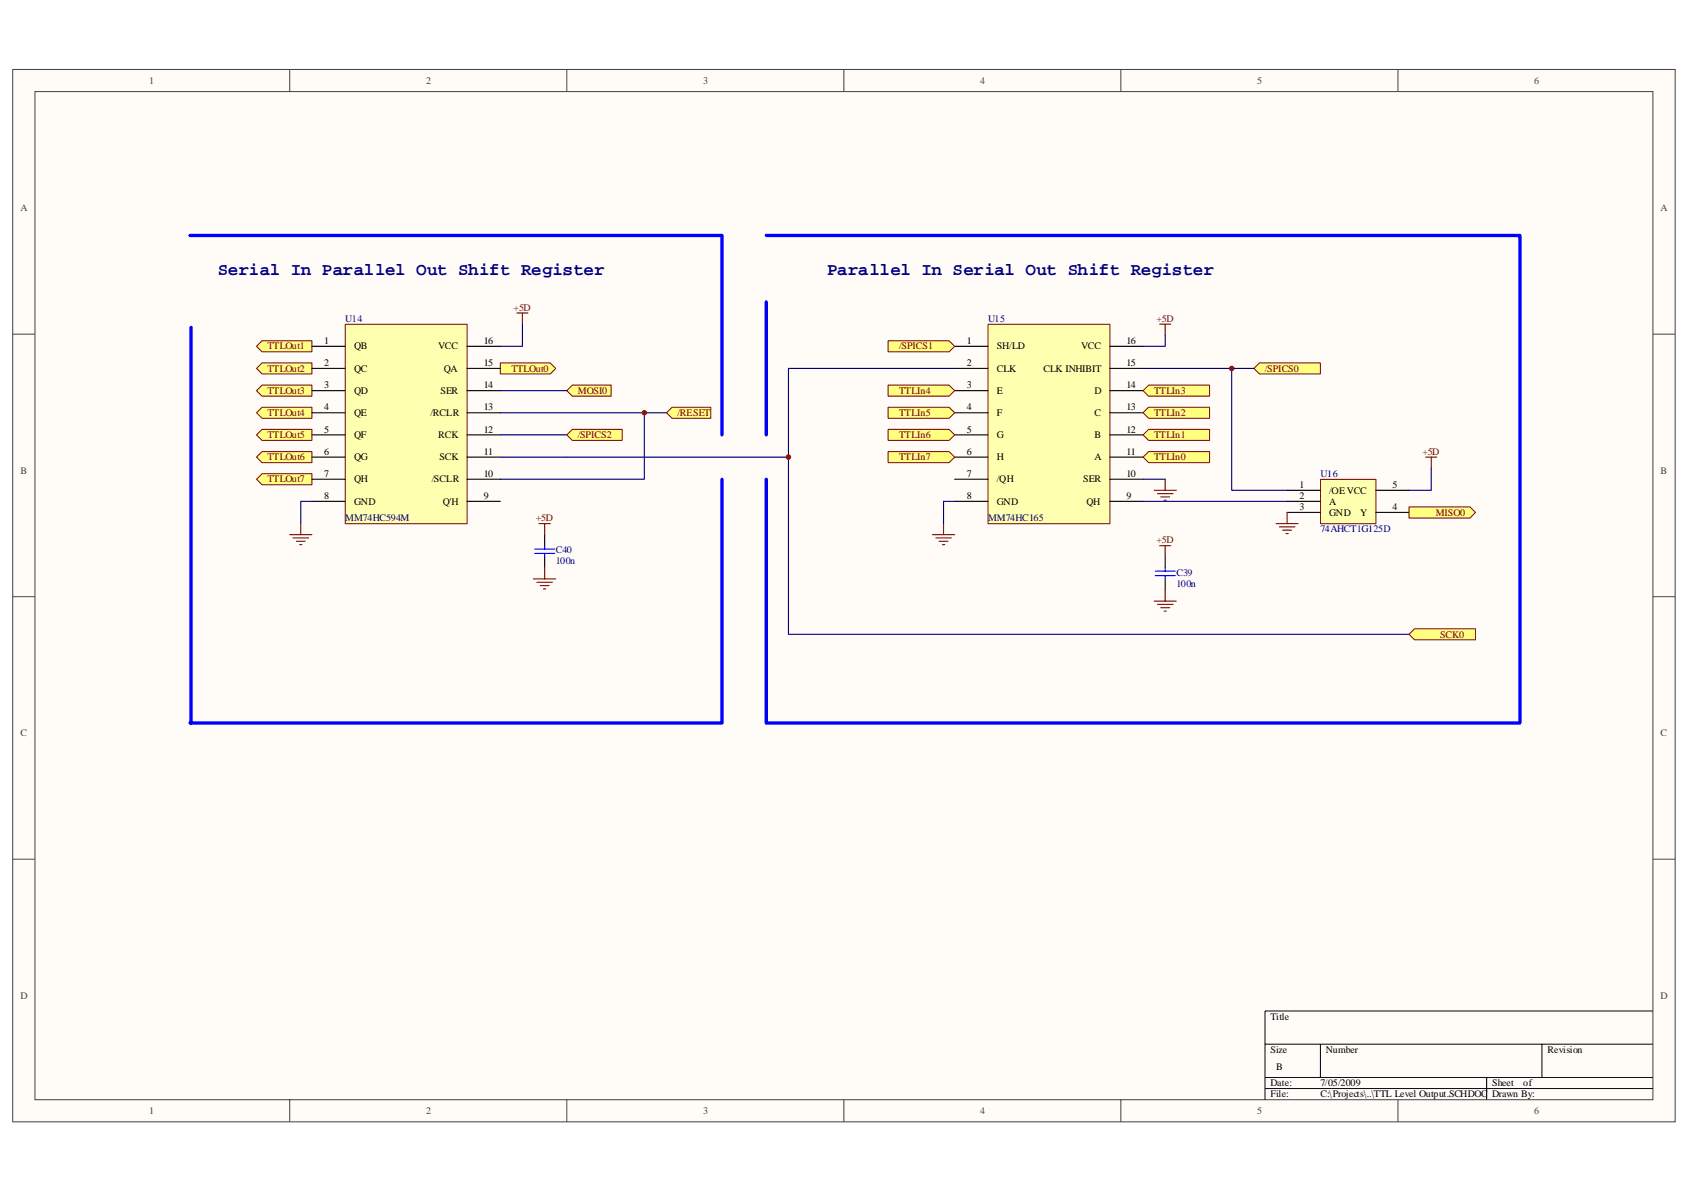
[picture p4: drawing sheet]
<svg xmlns="http://www.w3.org/2000/svg" width="297mm" height="210mm" viewBox="0 0 297 210" stroke-linecap="round" stroke-linejoin="round" font-family="sans-serif">
<path d="M2.3 12.3h292.7v185.2h-292.7z" fill="#fffcf8"/>
<path d="M2.2 12.2h292.8v185.3h-292.8z" fill="none" stroke="#404040" stroke-width=".18"/>
<path d="M6.2 16.2h284.8v177.5h-284.8z" fill="#fffcf8"/>
<g fill="none" stroke="#404040" stroke-width=".18">
<path d="M6.2 16.1h284.8v177.6h-284.8zM51 12.2v3.9M99.8 12.2v3.9M148.6 12.2v3.9M197.4 12.2v3.9M246.1 12.2v3.9M2.2 58.8h3.9M291 58.8h3.9M2.2 105.1h3.9M291 105.1h3.9M2.2 151.3h3.9M291 151.3h3.9"/>
<path d="M51 193.6v3.9M99.8 193.6v3.9M148.6 193.6v3.9M197.4 193.6v3.9M246.1 193.6v3.9"/>
</g>
<path d="M291 178h-68.3v15.6M222.7 183.9h68.3M222.7 189.7h68.3M222.7 191.7h68.3M232.5 183.9v5.8M261.8 189.7v3.9M271.5 183.9v5.8" fill="none" stroke="#000" stroke-width=".18"/>
<path d="M99.8 68.8l1-1h6.8v2h-6.8z" fill-rule="evenodd" fill="#ffff80" stroke="#800000" stroke-width=".18"/>
<path d="M88.1 68.8h11.7M88.1 72.7h29.3M113.5 72.7v11.7h-25.4M88.1 80.5h11.7" fill="none" stroke="#000080" stroke-width=".2"/>
<g fill="#ffff80" stroke="#800000" stroke-width=".18">
<path d="M118.3 71.7h6.9v2h-6.9l-.9-1z" fill-rule="evenodd"/>
<path d="M99.8 76.6l1-1h8.8v2h-8.8z" fill-rule="evenodd"/>
</g>
<path d="M92 57.1v3.9h-3.9M88.1 76.6h11.7M54.9 88.3h-1.9v3.9" fill="none" stroke="#000080" stroke-width=".2"/>
<path d="M91 55.1h2M92 55.1v2M51 94.1h3.9M51.6 94.7h2.7M52.2 95.3h1.5M52.8 95.9h.4M53 92.2v1.9" fill="none" stroke="#800000" stroke-width=".2"/>
<g fill="#ffff80" stroke="#800000" stroke-width=".18">
<path d="M88.1 63.9h8.8l1 1-1 .9h-8.8z" fill-rule="evenodd"/>
<path d="M45.2 61l.9-1h8.8v2h-8.8z" fill-rule="evenodd"/>
<path d="M45.2 64.9l.9-1h8.8v1.9h-8.8z" fill-rule="evenodd"/>
<path d="M45.2 68.8l.9-1h8.8v2h-8.8z" fill-rule="evenodd"/>
<path d="M45.2 72.7l.9-1h8.8v2h-8.8z" fill-rule="evenodd"/>
<path d="M45.2 76.6l.9-1h8.8v2h-8.8z" fill-rule="evenodd"/>
<path d="M45.2 80.5l.9-1h8.8v2h-8.8z" fill-rule="evenodd"/>
<path d="M45.2 84.4l.9-1h8.8v2h-8.8z" fill-rule="evenodd"/>
</g>
<path d="M60.8 57.1h21.5v35.1h-21.5z" fill="#ffffb0"/>
<path d="M60.8 57.1h21.5v35.1h-21.5z" fill="none" stroke="#800000" stroke-width=".18"/>
<g fill="none" stroke="#000" stroke-width=".2">
<path d="M54.9 61h5.9M54.9 64.9h5.9M54.9 68.8h5.9M54.9 72.7h5.9M54.9 76.6h5.9M82.2 61h5.9M82.2 64.9h5.9M82.2 68.8h5.9M82.2 72.7h5.9M82.2 76.6h5.9M54.9 80.5h5.9M54.9 84.4h5.9"/>
<path d="M54.9 88.3h5.9M82.2 80.5h5.9M82.2 84.4h5.9M82.2 88.3h5.9"/>
</g>
<path d="M174 57.1h21.4v35.1h-21.4z" fill="#ffffb0"/>
<path d="M174 57.1h21.4v35.1h-21.4z" fill="none" stroke="#800000" stroke-width=".18"/>
<g fill="none" stroke="#000" stroke-width=".2">
<path d="M168.1 61h5.8M168.1 64.9h5.8M168.1 68.8h5.8M168.1 72.7h5.8M168.1 76.6h5.8M195.4 61h5.9M195.4 64.9h5.9M195.4 68.8h5.9M195.4 72.7h5.9M195.4 76.6h5.9M95.9 94.1v2M95.9 98v2"/>
<path d="M168.1 80.5h5.8M168.1 84.4h5.8M168.1 88.3h5.8M195.4 80.5h5.9M195.4 84.4h5.9M195.4 88.3h5.9M205.2 98v2M205.2 101.9v2"/>
</g>
<path d="M94.1 97.5h3.6M94.1 96.7h3.6M95.9 96.1v.6M95.9 97.5v.5M205.2 100v.6M203.4 101.4h3.5M203.4 100.6h3.5M205.2 101.4v.5" fill="none" stroke="#00f" stroke-width=".2"/>
<g fill="none" stroke="#800000" stroke-width=".2">
<path d="M204.2 57.1h1.9M205.2 57.1v1.9M94.9 92.2h2M95.9 92.2v1.9M95.9 100v1.9M164.2 94.1h3.9M164.8 94.7h2.7M165.4 95.3h1.5M165.9 95.9h.4M166.1 92.2v1.9M204.2 96.1h1.9M205.2 96.1v1.9"/>
<path d="M93.9 101.9h4M94.5 102.5h2.8M95.1 103.1h1.6M95.7 103.7h.4M203.2 105.9h3.9M203.8 106.4h2.7M204.4 107h1.5M205 107.6h.4M205.2 103.9v2"/>
</g>
<path d="M205.2 59v2h-3.9M166.1 88.3v3.9" fill="none" stroke="#000080" stroke-width=".2"/>
<g fill="#ffff80" stroke="#800000" stroke-width=".18">
<path d="M201.3 80.5l.9-1h10.8v2h-10.8z" fill-rule="evenodd"/>
<path d="M201.3 76.6l.9-1h10.8v2h-10.8z" fill-rule="evenodd"/>
<path d="M201.3 72.7l.9-1h10.8v2h-10.8z" fill-rule="evenodd"/>
<path d="M201.3 68.8l.9-1h10.8v2h-10.8z" fill-rule="evenodd"/>
<path d="M156.4 67.8h10.7l1 1-1 1h-10.7z" fill-rule="evenodd"/>
<path d="M156.4 71.7h10.7l1 1-1 1h-10.7z" fill-rule="evenodd"/>
<path d="M156.4 75.6h10.7l1 1-1 1h-10.7z" fill-rule="evenodd"/>
<path d="M156.4 79.5h10.7l1 1-1 1h-10.7z" fill-rule="evenodd"/>
</g>
<path d="M166.1 88.3h2" fill="none" stroke="#000080" stroke-width=".2"/>
<path d="M232.5 84.4h9.8v7.8h-9.8z" fill="#ffffb0"/>
<path d="M232.5 84.4h9.8v7.8h-9.8z" fill="none" stroke="#800000" stroke-width=".18"/>
<path d="M226.6 86.3h5.9M226.6 88.3h5.9M226.6 90.2h5.9M242.2 86.3h5.9M242.2 90.2h5.9" fill="none" stroke="#000" stroke-width=".2"/>
<g fill="#ffff80" stroke="#800000" stroke-width=".18">
<path d="M248.1 111.7l1-1h10.7v2h-10.7z" fill-rule="evenodd"/>
<path d="M221.8 63.9h10.7v1.9h-10.7l-1-.9z" fill-rule="evenodd"/>
<path d="M156.4 60h10.7l1 1-1 1h-10.7z" fill-rule="evenodd"/>
</g>
<path d="M201.3 88.3h25.3" fill="none" stroke="#000080" stroke-width=".2"/>
<path d="M248.1 89.3h10.7l1 .9-1 1h-10.7z" fill-rule="evenodd" fill="#ffff80" stroke="#800000" stroke-width=".18"/>
<path d="M168.1 64.9h-29.3v15.6M201.3 64.9h19.5M216.9 64.9v21.4h9.7M99.8 80.5h39v31.2h109.3M201.3 84.4h3.9M252 82.4v3.9h-3.9" fill="none" stroke="#000080" stroke-width=".2"/>
<path d="M203.2 86.3h3.9M203.8 86.9h2.7M204.4 87.5h1.5M205 88.1h.4M205.2 84.4v1.9M224.7 92.2h3.9M225.3 92.8h2.7M225.8 93.4h1.6M226.4 94h.4M226.6 90.2v2M251 80.5h2M252 80.5v1.9" fill="none" stroke="#800000" stroke-width=".2"/>
<g fill="#800000" stroke="#800000" stroke-width=".18">
<circle cx="216.9" cy="64.9" r=".39"/>
<circle cx="113.5" cy="72.7" r=".39"/>
<circle cx="138.8" cy="80.5" r=".39"/>
</g>
<path d="M33.5 41.5h93.6v35.1M33.7 57.7v69.6M134.9 41.5h132.7v85.8h-132.7v-42.9M134.9 53.2v23.4M127.1 84.4v42.9h-93.6" fill="none" stroke="#00f" stroke-width=".59"/>
<g font-size="3.1" fill="#000080">
<text x="38.4" y="48.4">Serial In Parallel Out Shift Register</text>
<text x="145.7" y="48.4">Parallel In Serial Out Shift Register</text>
</g>
<g font-size="1.8" fill="#404040">
<text x="26.2" y="14.7">1</text>
<text x="75" y="14.7">2</text>
<text x="123.8" y="14.7">3</text>
<text x="172.6" y="14.7">4</text>
<text x="221.4" y="14.7">5</text>
<text x="270.1" y="14.7">6</text>
<text x="3.6" y="37.1">A</text>
<text x="292.4" y="37.1">A</text>
<text x="3.6" y="83.4">B</text>
<text x="292.4" y="83.4">B</text>
<text x="3.6" y="129.6">C</text>
<text x="292.4" y="129.6">C</text>
<text x="3.6" y="175.9">D</text>
<text x="292.4" y="175.9">D</text>
<text x="26.2" y="196.2">1</text>
<text x="75" y="196.2">2</text>
<text x="123.8" y="196.2">3</text>
<text x="172.6" y="196.2">4</text>
<text x="221.4" y="196.2">5</text>
<text x="270.1" y="196.2">6</text>
</g>
<g font-size="1.8" fill="#000080">
<text x="60.8" y="56.7">U14</text>
<text x="174" y="56.7">U15</text>
<text x="232.5" y="84">U16</text>
<text x="60.8" y="91.8">MM74HC594M</text>
<text x="174" y="91.8">MM74HC165</text>
<text x="232.5" y="93.7">74AHCT1G125D</text>
<text x="97.9" y="99.4">100n</text>
<text x="97.9" y="97.4">C40</text>
<text x="207.1" y="101.3">C39</text>
<text x="207.1" y="103.3">100n</text>
</g>
<g font-size="1.8" fill="#800000">
<text x="90.4" y="54.7">+5D</text>
<text x="203.6" y="56.7">+5D</text>
<text x="47.1" y="61.5">TTLOut1</text>
<text x="47.1" y="65.4">TTLOut2</text>
<text x="90" y="65.4">TTLOut0</text>
<text x="158.3" y="61.5">/SPICS1</text>
<text x="222.7" y="65.4">/SPICS0</text>
<text x="47.1" y="69.3">TTLOut3</text>
<text x="101.8" y="69.3">MOSI0</text>
<text x="158.3" y="69.3">TTLIn4</text>
<text x="203.2" y="69.3">TTLIn3</text>
<text x="47.1" y="73.2">TTLOut4</text>
<text x="47.1" y="77.2">TTLOut5</text>
<text x="101.8" y="77.2">/SPICS2</text>
<text x="119.3" y="73.2">/RESET</text>
<text x="158.3" y="73.2">TTLIn5</text>
<text x="158.3" y="77.2">TTLIn6</text>
<text x="203.2" y="77.2">TTLIn1</text>
<text x="203.2" y="73.2">TTLIn2</text>
<text x="47.1" y="81">TTLOut6</text>
<text x="158.3" y="81">TTLIn7</text>
<text x="203.2" y="81">TTLIn0</text>
<text x="250.4" y="80.1">+5D</text>
<text x="47.1" y="84.9">TTLOut7</text>
<text x="94.3" y="91.8">+5D</text>
<text x="203.6" y="95.7">+5D</text>
<text x="252.8" y="90.8">MISO0</text>
<text x="253.6" y="112.3">SCK0</text>
</g>
<g font-size="1.8">
<text x="57.1" y="60.6">1</text>
<text x="57.1" y="64.5">2</text>
<text x="62.3" y="61.5">QB</text>
<text x="62.3" y="65.4">QC</text>
<text x="77.2" y="61.5">VCC</text>
<text x="78.1" y="65.4">QA</text>
<text x="85.2" y="64.5">15</text>
<text x="85.2" y="60.6">16</text>
<text x="170.2" y="60.6">1</text>
<text x="170.2" y="64.5">2</text>
<text x="175.5" y="61.5">SH/LD</text>
<text x="175.5" y="65.4">CLK</text>
<text x="183.7" y="65.4">CLK INHIBIT</text>
<text x="190.3" y="61.5">VCC</text>
<text x="198.3" y="60.6">16</text>
<text x="198.3" y="64.5">15</text>
<text x="57.1" y="68.4">3</text>
<text x="62.3" y="69.3">QD</text>
<text x="77.6" y="69.3">SER</text>
<text x="85.2" y="68.4">14</text>
<text x="170.2" y="68.4">3</text>
<text x="175.5" y="69.3">E</text>
<text x="192.7" y="69.3">D</text>
<text x="198.3" y="68.4">14</text>
<text x="57.1" y="72.3">4</text>
<text x="57.1" y="76.2">5</text>
<text x="62.3" y="73.2">QE</text>
<text x="62.3" y="77.2">QF</text>
<text x="75.8" y="73.2">/RCLR</text>
<text x="77.2" y="77.2">RCK</text>
<text x="85.2" y="76.2">12</text>
<text x="85.2" y="72.3">13</text>
<text x="170.2" y="72.3">4</text>
<text x="170.2" y="76.2">5</text>
<text x="175.5" y="73.2">F</text>
<text x="175.5" y="77.2">G</text>
<text x="192.7" y="73.2">C</text>
<text x="192.7" y="77.2">B</text>
<text x="198.3" y="72.3">13</text>
<text x="198.3" y="76.2">12</text>
<text x="57.1" y="80.1">6</text>
<text x="57.1" y="84">7</text>
<text x="62.3" y="81">QG</text>
<text x="77.4" y="81">SCK</text>
<text x="85.2" y="80.1">11</text>
<text x="85.2" y="84">10</text>
<text x="170.2" y="80.1">6</text>
<text x="170.2" y="84">7</text>
<text x="175.5" y="81">H</text>
<text x="192.7" y="81">A</text>
<text x="198.3" y="84">10</text>
<text x="198.3" y="80.1">11</text>
<text x="57.1" y="87.9">8</text>
<text x="62.3" y="84.9">QH</text>
<text x="62.3" y="88.9">GND</text>
<text x="76" y="84.9">/SCLR</text>
<text x="78" y="88.9">Q'H</text>
<text x="85.2" y="87.9">9</text>
<text x="170.2" y="87.9">8</text>
<text x="175.5" y="84.9">/QH</text>
<text x="175.5" y="88.9">GND</text>
<text x="190.7" y="84.9">SER</text>
<text x="191.3" y="88.9">QH</text>
<text x="198.3" y="87.9">9</text>
<text x="228.8" y="85.9">1</text>
<text x="228.8" y="87.9">2</text>
<text x="228.8" y="89.8">3</text>
<text x="234.1" y="86.9">/OEVCC</text>
<text x="234.1" y="88.9">A</text>
<text x="245.2" y="89.8">4</text>
<text x="245.2" y="85.9">5</text>
<text x="234.1" y="90.8">GND</text>
<text x="239.5" y="90.8">Y</text>
<text x="223.7" y="179.6">Title</text>
<text x="223.7" y="185.4">Size</text>
<text x="233.5" y="185.4">Number</text>
<text x="272.5" y="185.4">Revision</text>
<text x="223.7" y="191.3">Date:</text>
<text x="224.7" y="188.3">B</text>
<text x="232.5" y="191.3">7/05/2009</text>
<text x="262.7" y="191.3">Sheet</text>
<text x="268.2" y="191.3">of</text>
<text x="223.7" y="193.2">File:</text>
<text x="232.5" y="193.2">C:\Projects\..\TTL Level Output.SCHDOC Drawn By:</text>
</g>
</svg>
